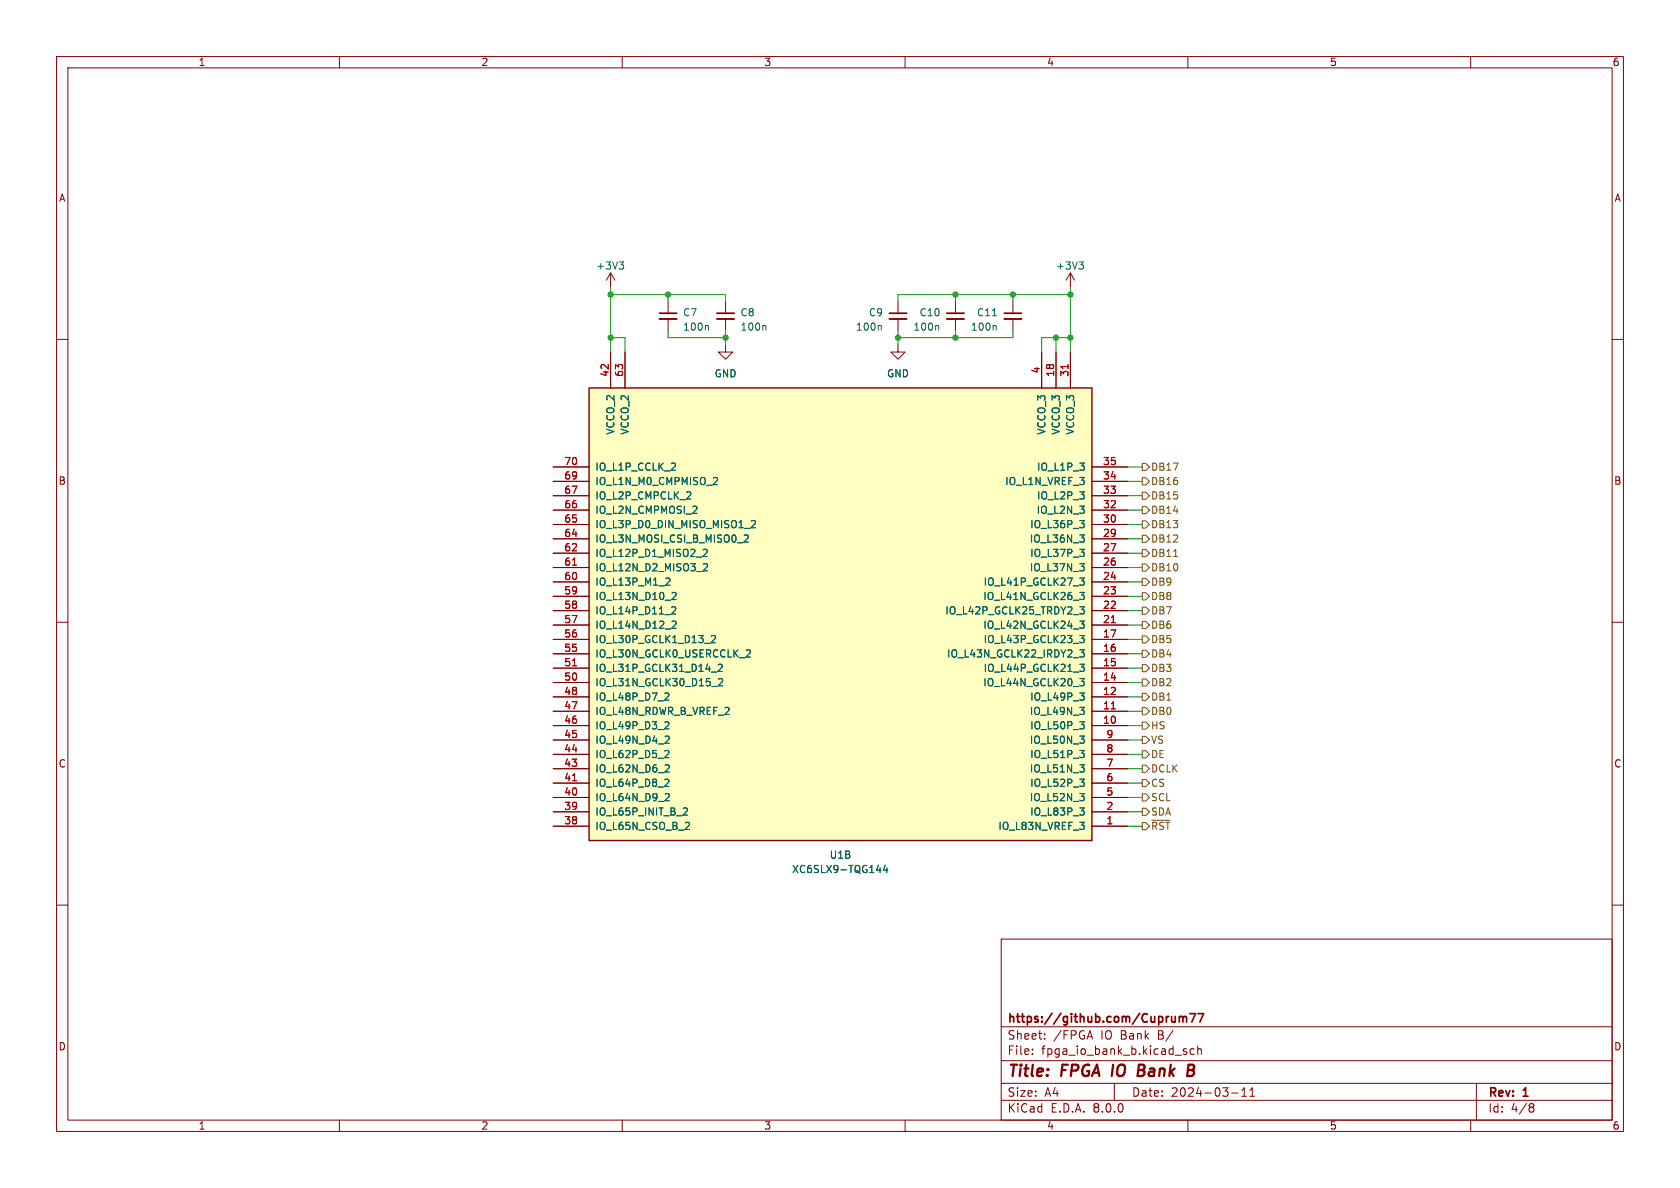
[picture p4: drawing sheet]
(kicad_sch
 (version 20231120)
 (generator "eeschema")
 (generator_version "8.0")
 (paper "A4")
 (title_block
  (title "FPGA IO Bank B")
  (date "2024-03-11")
  (rev "1")
  (company "https://github.com/Cuprum77"))
 (lib_symbols
  (symbol "Device:C_Small"
   (pin_numbers hide)
   (pin_names
    (offset 0.254) hide) (exclude_from_sim no) (in_bom yes) (on_board yes)
   (property "Reference" "C" (at 0.254 1.778 0) (effects (font (size 1.27 1.27)) (justify left)))
   (property "Value" "C_Small" (at 0.254 -2.032 0) (effects (font (size 1.27 1.27)) (justify left)))
   (property "Footprint" "" (at 0 0 0) (effects (font (size 1.27 1.27)) (hide yes)))
   (property "Datasheet" "~" (at 0 0 0) (effects (font (size 1.27 1.27)) (hide yes)))
   (property "Description" "Unpolarized capacitor, small symbol" (at 0 0 0) (effects (font (size 1.27 1.27)) (hide yes)))
   (symbol "C_Small_0_1"
    (polyline (pts (xy -1.524 -0.508) (xy 1.524 -0.508)) (stroke (width 0.3302) (type default)) (fill (type none)))
    (polyline (pts (xy -1.524 0.508) (xy 1.524 0.508)) (stroke (width 0.3048) (type default)) (fill (type none))))
   (symbol "C_Small_1_1"
    (pin passive line (at 0 2.54 270) (length 2.032) (name "~" (effects (font (size 1.27 1.27)))) (number "1" (effects (font (size 1.27 1.27)))))
    (pin passive line (at 0 -2.54 90) (length 2.032) (name "~" (effects (font (size 1.27 1.27)))) (number "2" (effects (font (size 1.27 1.27)))))))
  (symbol "FPGA_Xilinx_Spartan6:XC6SLX9-TQG144"
   (pin_names
    (offset 1.016)) (exclude_from_sim no) (in_bom yes) (on_board yes)
   (property "Reference" "U" (at 0 1.27 0) (effects (font (size 1.27 1.27))))
   (property "Value" "XC6SLX9-TQG144" (at 0 -1.27 0) (effects (font (size 1.27 1.27))))
   (property "Footprint" "" (at 0 0 0) (effects (font (size 1.27 1.27)) (hide yes)))
   (property "Datasheet" "" (at 0 0 0) (effects (font (size 1.27 1.27))))
   (property "Description" "Spartan 6 LX 9 XC6SLX9-TQG144" (at 0 0 0) (effects (font (size 1.27 1.27)) (hide yes)))
   (property "ki_locked" "" (at 0 0 0) (effects (font (size 1.27 1.27))))
   (symbol "XC6SLX9-TQG144_1_1"
    (rectangle (start -44.45 36.83) (end 44.45 -43.18) (stroke (width 0.254) (type default)) (fill (type background)))
    (pin bidirectional line (at 50.8 12.7 180) (length 6.35) (name "IO_L33P_1" (effects (font (size 1.27 1.27)))) (number "100" (effects (font (size 1.27 1.27)))))
    (pin bidirectional line (at 50.8 15.24 180) (length 6.35) (name "IO_L32N_1" (effects (font (size 1.27 1.27)))) (number "101" (effects (font (size 1.27 1.27)))))
    (pin bidirectional line (at 50.8 17.78 180) (length 6.35) (name "IO_L32P_1" (effects (font (size 1.27 1.27)))) (number "102" (effects (font (size 1.27 1.27)))))
    (pin power_in line (at 40.64 43.18 270) (length 6.35) (name "VCCO_1" (effects (font (size 1.27 1.27)))) (number "103" (effects (font (size 1.27 1.27)))))
    (pin bidirectional line (at 50.8 20.32 180) (length 6.35) (name "IO_L1N_VREF_1" (effects (font (size 1.27 1.27)))) (number "104" (effects (font (size 1.27 1.27)))))
    (pin bidirectional line (at 50.8 22.86 180) (length 6.35) (name "IO_L1P_1" (effects (font (size 1.27 1.27)))) (number "105" (effects (font (size 1.27 1.27)))))
    (pin bidirectional line (at -50.8 -40.64 0) (length 6.35) (name "IO_L66N_SCP0_0" (effects (font (size 1.27 1.27)))) (number "111" (effects (font (size 1.27 1.27)))))
    (pin bidirectional line (at -50.8 -38.1 0) (length 6.35) (name "IO_L66P_SCP1_0" (effects (font (size 1.27 1.27)))) (number "112" (effects (font (size 1.27 1.27)))))
    (pin bidirectional line (at -50.8 -35.56 0) (length 6.35) (name "IO_L65N_SCP2_0" (effects (font (size 1.27 1.27)))) (number "114" (effects (font (size 1.27 1.27)))))
    (pin bidirectional line (at -50.8 -33.02 0) (length 6.35) (name "IO_L65P_SCP3_0" (effects (font (size 1.27 1.27)))) (number "115" (effects (font (size 1.27 1.27)))))
    (pin bidirectional line (at -50.8 -30.48 0) (length 6.35) (name "IO_L64N_SCP4_0" (effects (font (size 1.27 1.27)))) (number "116" (effects (font (size 1.27 1.27)))))
    (pin bidirectional line (at -50.8 -27.94 0) (length 6.35) (name "IO_L64P_SCP5_0" (effects (font (size 1.27 1.27)))) (number "117" (effects (font (size 1.27 1.27)))))
    (pin bidirectional line (at -50.8 -25.4 0) (length 6.35) (name "IO_L63N_SCP6_0" (effects (font (size 1.27 1.27)))) (number "118" (effects (font (size 1.27 1.27)))))
    (pin bidirectional line (at -50.8 -22.86 0) (length 6.35) (name "IO_L63P_SCP7_0" (effects (font (size 1.27 1.27)))) (number "119" (effects (font (size 1.27 1.27)))))
    (pin bidirectional line (at -50.8 -20.32 0) (length 6.35) (name "IO_L62N_VREF_0" (effects (font (size 1.27 1.27)))) (number "120" (effects (font (size 1.27 1.27)))))
    (pin bidirectional line (at -50.8 -17.78 0) (length 6.35) (name "IO_L62P_0" (effects (font (size 1.27 1.27)))) (number "121" (effects (font (size 1.27 1.27)))))
    (pin power_in line (at -40.64 43.18 270) (length 6.35) (name "VCCO_0" (effects (font (size 1.27 1.27)))) (number "122" (effects (font (size 1.27 1.27)))))
    (pin bidirectional line (at -50.8 -15.24 0) (length 6.35) (name "IO_L37N_GCLK12_0" (effects (font (size 1.27 1.27)))) (number "123" (effects (font (size 1.27 1.27)))))
    (pin bidirectional line (at -50.8 -12.7 0) (length 6.35) (name "IO_L37P_GCLK13_0" (effects (font (size 1.27 1.27)))) (number "124" (effects (font (size 1.27 1.27)))))
    (pin power_in line (at -38.1 43.18 270) (length 6.35) (name "VCCO_0" (effects (font (size 1.27 1.27)))) (number "125" (effects (font (size 1.27 1.27)))))
    (pin bidirectional line (at -50.8 -10.16 0) (length 6.35) (name "IO_L36N_GCLK14_0" (effects (font (size 1.27 1.27)))) (number "126" (effects (font (size 1.27 1.27)))))
    (pin bidirectional line (at -50.8 -7.62 0) (length 6.35) (name "IO_L36P_GCLK15_0" (effects (font (size 1.27 1.27)))) (number "127" (effects (font (size 1.27 1.27)))))
    (pin bidirectional line (at -50.8 -5.08 0) (length 6.35) (name "IO_L35N_GCLK16_0" (effects (font (size 1.27 1.27)))) (number "131" (effects (font (size 1.27 1.27)))))
    (pin bidirectional line (at -50.8 -2.54 0) (length 6.35) (name "IO_L35P_GCLK17_0" (effects (font (size 1.27 1.27)))) (number "132" (effects (font (size 1.27 1.27)))))
    (pin bidirectional line (at -50.8 0 0) (length 6.35) (name "IO_L34N_GCLK18_0" (effects (font (size 1.27 1.27)))) (number "133" (effects (font (size 1.27 1.27)))))
    (pin bidirectional line (at -50.8 2.54 0) (length 6.35) (name "IO_L34P_GCLK19_0" (effects (font (size 1.27 1.27)))) (number "134" (effects (font (size 1.27 1.27)))))
    (pin power_in line (at -35.56 43.18 270) (length 6.35) (name "VCCO_0" (effects (font (size 1.27 1.27)))) (number "135" (effects (font (size 1.27 1.27)))))
    (pin bidirectional line (at -50.8 5.08 0) (length 6.35) (name "IO_L4N_0" (effects (font (size 1.27 1.27)))) (number "137" (effects (font (size 1.27 1.27)))))
    (pin bidirectional line (at -50.8 7.62 0) (length 6.35) (name "IO_L4P_0" (effects (font (size 1.27 1.27)))) (number "138" (effects (font (size 1.27 1.27)))))
    (pin bidirectional line (at -50.8 10.16 0) (length 6.35) (name "IO_L3N_0" (effects (font (size 1.27 1.27)))) (number "139" (effects (font (size 1.27 1.27)))))
    (pin bidirectional line (at -50.8 12.7 0) (length 6.35) (name "IO_L3P_0" (effects (font (size 1.27 1.27)))) (number "140" (effects (font (size 1.27 1.27)))))
    (pin bidirectional line (at -50.8 15.24 0) (length 6.35) (name "IO_L2N_0" (effects (font (size 1.27 1.27)))) (number "141" (effects (font (size 1.27 1.27)))))
    (pin bidirectional line (at -50.8 17.78 0) (length 6.35) (name "IO_L2P_0" (effects (font (size 1.27 1.27)))) (number "142" (effects (font (size 1.27 1.27)))))
    (pin bidirectional line (at -50.8 20.32 0) (length 6.35) (name "IO_L1N_VREF_0" (effects (font (size 1.27 1.27)))) (number "143" (effects (font (size 1.27 1.27)))))
    (pin bidirectional line (at -50.8 22.86 0) (length 6.35) (name "IO_L1P_HSWAPEN_0" (effects (font (size 1.27 1.27)))) (number "144" (effects (font (size 1.27 1.27)))))
    (pin bidirectional line (at 50.8 -35.56 180) (length 6.35) (name "IO_L74N_DOUT_BUSY_1" (effects (font (size 1.27 1.27)))) (number "74" (effects (font (size 1.27 1.27)))))
    (pin bidirectional line (at 50.8 -33.02 180) (length 6.35) (name "IO_L74P_AWAKE_1" (effects (font (size 1.27 1.27)))) (number "75" (effects (font (size 1.27 1.27)))))
    (pin power_in line (at 35.56 43.18 270) (length 6.35) (name "VCCO_1" (effects (font (size 1.27 1.27)))) (number "76" (effects (font (size 1.27 1.27)))))
    (pin bidirectional line (at 50.8 -30.48 180) (length 6.35) (name "IO_L47N_1" (effects (font (size 1.27 1.27)))) (number "78" (effects (font (size 1.27 1.27)))))
    (pin bidirectional line (at 50.8 -27.94 180) (length 6.35) (name "IO_L47P_1" (effects (font (size 1.27 1.27)))) (number "79" (effects (font (size 1.27 1.27)))))
    (pin bidirectional line (at 50.8 -25.4 180) (length 6.35) (name "IO_L46N_1" (effects (font (size 1.27 1.27)))) (number "80" (effects (font (size 1.27 1.27)))))
    (pin bidirectional line (at 50.8 -22.86 180) (length 6.35) (name "IO_L46P_1" (effects (font (size 1.27 1.27)))) (number "81" (effects (font (size 1.27 1.27)))))
    (pin bidirectional line (at 50.8 -20.32 180) (length 6.35) (name "IO_L45N_1" (effects (font (size 1.27 1.27)))) (number "82" (effects (font (size 1.27 1.27)))))
    (pin bidirectional line (at 50.8 -17.78 180) (length 6.35) (name "IO_L45P_1" (effects (font (size 1.27 1.27)))) (number "83" (effects (font (size 1.27 1.27)))))
    (pin bidirectional line (at 50.8 -15.24 180) (length 6.35) (name "IO_L43N_GCLK4_1" (effects (font (size 1.27 1.27)))) (number "84" (effects (font (size 1.27 1.27)))))
    (pin bidirectional line (at 50.8 -12.7 180) (length 6.35) (name "IO_L43P_GCLK5_1" (effects (font (size 1.27 1.27)))) (number "85" (effects (font (size 1.27 1.27)))))
    (pin power_in line (at 38.1 43.18 270) (length 6.35) (name "VCCO_1" (effects (font (size 1.27 1.27)))) (number "86" (effects (font (size 1.27 1.27)))))
    (pin bidirectional line (at 50.8 -10.16 180) (length 6.35) (name "IO_L42N_GCLK6_TRDY1_1" (effects (font (size 1.27 1.27)))) (number "87" (effects (font (size 1.27 1.27)))))
    (pin bidirectional line (at 50.8 -7.62 180) (length 6.35) (name "IO_L42P_GCLK7_1" (effects (font (size 1.27 1.27)))) (number "88" (effects (font (size 1.27 1.27)))))
    (pin bidirectional line (at 50.8 -5.08 180) (length 6.35) (name "IO_L41N_GCLK8_1" (effects (font (size 1.27 1.27)))) (number "92" (effects (font (size 1.27 1.27)))))
    (pin bidirectional line (at 50.8 -2.54 180) (length 6.35) (name "IO_L41P_GCLK9_IRDY1_1" (effects (font (size 1.27 1.27)))) (number "93" (effects (font (size 1.27 1.27)))))
    (pin bidirectional line (at 50.8 0 180) (length 6.35) (name "IO_L40N_GCLK10_1" (effects (font (size 1.27 1.27)))) (number "94" (effects (font (size 1.27 1.27)))))
    (pin bidirectional line (at 50.8 2.54 180) (length 6.35) (name "IO_L40P_GCLK11_1" (effects (font (size 1.27 1.27)))) (number "95" (effects (font (size 1.27 1.27)))))
    (pin bidirectional line (at 50.8 5.08 180) (length 6.35) (name "IO_L34N_1" (effects (font (size 1.27 1.27)))) (number "97" (effects (font (size 1.27 1.27)))))
    (pin bidirectional line (at 50.8 7.62 180) (length 6.35) (name "IO_L34P_1" (effects (font (size 1.27 1.27)))) (number "98" (effects (font (size 1.27 1.27)))))
    (pin bidirectional line (at 50.8 10.16 180) (length 6.35) (name "IO_L33N_1" (effects (font (size 1.27 1.27)))) (number "99" (effects (font (size 1.27 1.27))))))
   (symbol "XC6SLX9-TQG144_2_1"
    (rectangle (start -44.45 36.83) (end 44.45 -43.18) (stroke (width 0.254) (type default)) (fill (type background)))
    (pin bidirectional line (at 50.8 -40.64 180) (length 6.35) (name "IO_L83N_VREF_3" (effects (font (size 1.27 1.27)))) (number "1" (effects (font (size 1.27 1.27)))))
    (pin bidirectional line (at 50.8 -22.86 180) (length 6.35) (name "IO_L50P_3" (effects (font (size 1.27 1.27)))) (number "10" (effects (font (size 1.27 1.27)))))
    (pin bidirectional line (at 50.8 -20.32 180) (length 6.35) (name "IO_L49N_3" (effects (font (size 1.27 1.27)))) (number "11" (effects (font (size 1.27 1.27)))))
    (pin bidirectional line (at 50.8 -17.78 180) (length 6.35) (name "IO_L49P_3" (effects (font (size 1.27 1.27)))) (number "12" (effects (font (size 1.27 1.27)))))
    (pin bidirectional line (at 50.8 -15.24 180) (length 6.35) (name "IO_L44N_GCLK20_3" (effects (font (size 1.27 1.27)))) (number "14" (effects (font (size 1.27 1.27)))))
    (pin bidirectional line (at 50.8 -12.7 180) (length 6.35) (name "IO_L44P_GCLK21_3" (effects (font (size 1.27 1.27)))) (number "15" (effects (font (size 1.27 1.27)))))
    (pin bidirectional line (at 50.8 -10.16 180) (length 6.35) (name "IO_L43N_GCLK22_IRDY2_3" (effects (font (size 1.27 1.27)))) (number "16" (effects (font (size 1.27 1.27)))))
    (pin bidirectional line (at 50.8 -7.62 180) (length 6.35) (name "IO_L43P_GCLK23_3" (effects (font (size 1.27 1.27)))) (number "17" (effects (font (size 1.27 1.27)))))
    (pin power_in line (at 38.1 43.18 270) (length 6.35) (name "VCCO_3" (effects (font (size 1.27 1.27)))) (number "18" (effects (font (size 1.27 1.27)))))
    (pin bidirectional line (at 50.8 -38.1 180) (length 6.35) (name "IO_L83P_3" (effects (font (size 1.27 1.27)))) (number "2" (effects (font (size 1.27 1.27)))))
    (pin bidirectional line (at 50.8 -5.08 180) (length 6.35) (name "IO_L42N_GCLK24_3" (effects (font (size 1.27 1.27)))) (number "21" (effects (font (size 1.27 1.27)))))
    (pin bidirectional line (at 50.8 -2.54 180) (length 6.35) (name "IO_L42P_GCLK25_TRDY2_3" (effects (font (size 1.27 1.27)))) (number "22" (effects (font (size 1.27 1.27)))))
    (pin bidirectional line (at 50.8 0 180) (length 6.35) (name "IO_L41N_GCLK26_3" (effects (font (size 1.27 1.27)))) (number "23" (effects (font (size 1.27 1.27)))))
    (pin bidirectional line (at 50.8 2.54 180) (length 6.35) (name "IO_L41P_GCLK27_3" (effects (font (size 1.27 1.27)))) (number "24" (effects (font (size 1.27 1.27)))))
    (pin bidirectional line (at 50.8 5.08 180) (length 6.35) (name "IO_L37N_3" (effects (font (size 1.27 1.27)))) (number "26" (effects (font (size 1.27 1.27)))))
    (pin bidirectional line (at 50.8 7.62 180) (length 6.35) (name "IO_L37P_3" (effects (font (size 1.27 1.27)))) (number "27" (effects (font (size 1.27 1.27)))))
    (pin bidirectional line (at 50.8 10.16 180) (length 6.35) (name "IO_L36N_3" (effects (font (size 1.27 1.27)))) (number "29" (effects (font (size 1.27 1.27)))))
    (pin bidirectional line (at 50.8 12.7 180) (length 6.35) (name "IO_L36P_3" (effects (font (size 1.27 1.27)))) (number "30" (effects (font (size 1.27 1.27)))))
    (pin power_in line (at 40.64 43.18 270) (length 6.35) (name "VCCO_3" (effects (font (size 1.27 1.27)))) (number "31" (effects (font (size 1.27 1.27)))))
    (pin bidirectional line (at 50.8 15.24 180) (length 6.35) (name "IO_L2N_3" (effects (font (size 1.27 1.27)))) (number "32" (effects (font (size 1.27 1.27)))))
    (pin bidirectional line (at 50.8 17.78 180) (length 6.35) (name "IO_L2P_3" (effects (font (size 1.27 1.27)))) (number "33" (effects (font (size 1.27 1.27)))))
    (pin bidirectional line (at 50.8 20.32 180) (length 6.35) (name "IO_L1N_VREF_3" (effects (font (size 1.27 1.27)))) (number "34" (effects (font (size 1.27 1.27)))))
    (pin bidirectional line (at 50.8 22.86 180) (length 6.35) (name "IO_L1P_3" (effects (font (size 1.27 1.27)))) (number "35" (effects (font (size 1.27 1.27)))))
    (pin bidirectional line (at -50.8 -40.64 0) (length 6.35) (name "IO_L65N_CSO_B_2" (effects (font (size 1.27 1.27)))) (number "38" (effects (font (size 1.27 1.27)))))
    (pin bidirectional line (at -50.8 -38.1 0) (length 6.35) (name "IO_L65P_INIT_B_2" (effects (font (size 1.27 1.27)))) (number "39" (effects (font (size 1.27 1.27)))))
    (pin power_in line (at 35.56 43.18 270) (length 6.35) (name "VCCO_3" (effects (font (size 1.27 1.27)))) (number "4" (effects (font (size 1.27 1.27)))))
    (pin bidirectional line (at -50.8 -35.56 0) (length 6.35) (name "IO_L64N_D9_2" (effects (font (size 1.27 1.27)))) (number "40" (effects (font (size 1.27 1.27)))))
    (pin bidirectional line (at -50.8 -33.02 0) (length 6.35) (name "IO_L64P_D8_2" (effects (font (size 1.27 1.27)))) (number "41" (effects (font (size 1.27 1.27)))))
    (pin power_in line (at -40.64 43.18 270) (length 6.35) (name "VCCO_2" (effects (font (size 1.27 1.27)))) (number "42" (effects (font (size 1.27 1.27)))))
    (pin bidirectional line (at -50.8 -30.48 0) (length 6.35) (name "IO_L62N_D6_2" (effects (font (size 1.27 1.27)))) (number "43" (effects (font (size 1.27 1.27)))))
    (pin bidirectional line (at -50.8 -27.94 0) (length 6.35) (name "IO_L62P_D5_2" (effects (font (size 1.27 1.27)))) (number "44" (effects (font (size 1.27 1.27)))))
    (pin bidirectional line (at -50.8 -25.4 0) (length 6.35) (name "IO_L49N_D4_2" (effects (font (size 1.27 1.27)))) (number "45" (effects (font (size 1.27 1.27)))))
    (pin bidirectional line (at -50.8 -22.86 0) (length 6.35) (name "IO_L49P_D3_2" (effects (font (size 1.27 1.27)))) (number "46" (effects (font (size 1.27 1.27)))))
    (pin bidirectional line (at -50.8 -20.32 0) (length 6.35) (name "IO_L48N_RDWR_B_VREF_2" (effects (font (size 1.27 1.27)))) (number "47" (effects (font (size 1.27 1.27)))))
    (pin bidirectional line (at -50.8 -17.78 0) (length 6.35) (name "IO_L48P_D7_2" (effects (font (size 1.27 1.27)))) (number "48" (effects (font (size 1.27 1.27)))))
    (pin bidirectional line (at 50.8 -35.56 180) (length 6.35) (name "IO_L52N_3" (effects (font (size 1.27 1.27)))) (number "5" (effects (font (size 1.27 1.27)))))
    (pin bidirectional line (at -50.8 -15.24 0) (length 6.35) (name "IO_L31N_GCLK30_D15_2" (effects (font (size 1.27 1.27)))) (number "50" (effects (font (size 1.27 1.27)))))
    (pin bidirectional line (at -50.8 -12.7 0) (length 6.35) (name "IO_L31P_GCLK31_D14_2" (effects (font (size 1.27 1.27)))) (number "51" (effects (font (size 1.27 1.27)))))
    (pin bidirectional line (at -50.8 -10.16 0) (length 6.35) (name "IO_L30N_GCLK0_USERCCLK_2" (effects (font (size 1.27 1.27)))) (number "55" (effects (font (size 1.27 1.27)))))
    (pin bidirectional line (at -50.8 -7.62 0) (length 6.35) (name "IO_L30P_GCLK1_D13_2" (effects (font (size 1.27 1.27)))) (number "56" (effects (font (size 1.27 1.27)))))
    (pin bidirectional line (at -50.8 -5.08 0) (length 6.35) (name "IO_L14N_D12_2" (effects (font (size 1.27 1.27)))) (number "57" (effects (font (size 1.27 1.27)))))
    (pin bidirectional line (at -50.8 -2.54 0) (length 6.35) (name "IO_L14P_D11_2" (effects (font (size 1.27 1.27)))) (number "58" (effects (font (size 1.27 1.27)))))
    (pin bidirectional line (at -50.8 0 0) (length 6.35) (name "IO_L13N_D10_2" (effects (font (size 1.27 1.27)))) (number "59" (effects (font (size 1.27 1.27)))))
    (pin bidirectional line (at 50.8 -33.02 180) (length 6.35) (name "IO_L52P_3" (effects (font (size 1.27 1.27)))) (number "6" (effects (font (size 1.27 1.27)))))
    (pin bidirectional line (at -50.8 2.54 0) (length 6.35) (name "IO_L13P_M1_2" (effects (font (size 1.27 1.27)))) (number "60" (effects (font (size 1.27 1.27)))))
    (pin bidirectional line (at -50.8 5.08 0) (length 6.35) (name "IO_L12N_D2_MISO3_2" (effects (font (size 1.27 1.27)))) (number "61" (effects (font (size 1.27 1.27)))))
    (pin bidirectional line (at -50.8 7.62 0) (length 6.35) (name "IO_L12P_D1_MISO2_2" (effects (font (size 1.27 1.27)))) (number "62" (effects (font (size 1.27 1.27)))))
    (pin power_in line (at -38.1 43.18 270) (length 6.35) (name "VCCO_2" (effects (font (size 1.27 1.27)))) (number "63" (effects (font (size 1.27 1.27)))))
    (pin bidirectional line (at -50.8 10.16 0) (length 6.35) (name "IO_L3N_MOSI_CSI_B_MISO0_2" (effects (font (size 1.27 1.27)))) (number "64" (effects (font (size 1.27 1.27)))))
    (pin bidirectional line (at -50.8 12.7 0) (length 6.35) (name "IO_L3P_D0_DIN_MISO_MISO1_2" (effects (font (size 1.27 1.27)))) (number "65" (effects (font (size 1.27 1.27)))))
    (pin bidirectional line (at -50.8 15.24 0) (length 6.35) (name "IO_L2N_CMPMOSI_2" (effects (font (size 1.27 1.27)))) (number "66" (effects (font (size 1.27 1.27)))))
    (pin bidirectional line (at -50.8 17.78 0) (length 6.35) (name "IO_L2P_CMPCLK_2" (effects (font (size 1.27 1.27)))) (number "67" (effects (font (size 1.27 1.27)))))
    (pin bidirectional line (at -50.8 20.32 0) (length 6.35) (name "IO_L1N_M0_CMPMISO_2" (effects (font (size 1.27 1.27)))) (number "69" (effects (font (size 1.27 1.27)))))
    (pin bidirectional line (at 50.8 -30.48 180) (length 6.35) (name "IO_L51N_3" (effects (font (size 1.27 1.27)))) (number "7" (effects (font (size 1.27 1.27)))))
    (pin bidirectional line (at -50.8 22.86 0) (length 6.35) (name "IO_L1P_CCLK_2" (effects (font (size 1.27 1.27)))) (number "70" (effects (font (size 1.27 1.27)))))
    (pin bidirectional line (at 50.8 -27.94 180) (length 6.35) (name "IO_L51P_3" (effects (font (size 1.27 1.27)))) (number "8" (effects (font (size 1.27 1.27)))))
    (pin bidirectional line (at 50.8 -25.4 180) (length 6.35) (name "IO_L50N_3" (effects (font (size 1.27 1.27)))) (number "9" (effects (font (size 1.27 1.27))))))
   (symbol "XC6SLX9-TQG144_3_1"
    (rectangle (start -31.75 15.24) (end 31.75 -15.24) (stroke (width 0.254) (type default)) (fill (type background)))
    (pin bidirectional line (at 38.1 10.16 180) (length 6.35) (name "TDO" (effects (font (size 1.27 1.27)))) (number "106" (effects (font (size 1.27 1.27)))))
    (pin bidirectional line (at 38.1 7.62 180) (length 6.35) (name "TMS" (effects (font (size 1.27 1.27)))) (number "107" (effects (font (size 1.27 1.27)))))
    (pin bidirectional line (at 38.1 5.08 180) (length 6.35) (name "TCK" (effects (font (size 1.27 1.27)))) (number "109" (effects (font (size 1.27 1.27)))))
    (pin bidirectional line (at 38.1 12.7 180) (length 6.35) (name "TDI" (effects (font (size 1.27 1.27)))) (number "110" (effects (font (size 1.27 1.27)))))
    (pin bidirectional line (at 38.1 -2.54 180) (length 6.35) (name "PROGRAM_B_2" (effects (font (size 1.27 1.27)))) (number "37" (effects (font (size 1.27 1.27)))))
    (pin bidirectional line (at 38.1 0 180) (length 6.35) (name "DONE_2" (effects (font (size 1.27 1.27)))) (number "71" (effects (font (size 1.27 1.27)))))
    (pin bidirectional line (at 38.1 -12.7 180) (length 6.35) (name "CMPCS_B_2" (effects (font (size 1.27 1.27)))) (number "72" (effects (font (size 1.27 1.27)))))
    (pin bidirectional line (at 38.1 -7.62 180) (length 6.35) (name "SUSPEND" (effects (font (size 1.27 1.27)))) (number "73" (effects (font (size 1.27 1.27))))))
   (symbol "XC6SLX9-TQG144_4_1"
    (rectangle (start -19.05 17.78) (end 19.05 -17.78) (stroke (width 0.254) (type default)) (fill (type background)))
    (pin power_in line (at 25.4 -7.62 180) (length 6.35) (name "GND" (effects (font (size 1.27 1.27)))) (number "108" (effects (font (size 1.27 1.27)))))
    (pin power_in line (at 25.4 -10.16 180) (length 6.35) (name "GND" (effects (font (size 1.27 1.27)))) (number "113" (effects (font (size 1.27 1.27)))))
    (pin power_in line (at 25.4 5.08 180) (length 6.35) (name "VCCINT" (effects (font (size 1.27 1.27)))) (number "128" (effects (font (size 1.27 1.27)))))
    (pin power_in line (at -25.4 5.08 0) (length 6.35) (name "VCCAUX" (effects (font (size 1.27 1.27)))) (number "129" (effects (font (size 1.27 1.27)))))
    (pin power_in line (at -25.4 -2.54 0) (length 6.35) (name "GND" (effects (font (size 1.27 1.27)))) (number "13" (effects (font (size 1.27 1.27)))))
    (pin power_in line (at 25.4 -12.7 180) (length 6.35) (name "GND" (effects (font (size 1.27 1.27)))) (number "130" (effects (font (size 1.27 1.27)))))
    (pin power_in line (at 25.4 -15.24 180) (length 6.35) (name "GND" (effects (font (size 1.27 1.27)))) (number "136" (effects (font (size 1.27 1.27)))))
    (pin power_in line (at 25.4 15.24 180) (length 6.35) (name "VCCINT" (effects (font (size 1.27 1.27)))) (number "19" (effects (font (size 1.27 1.27)))))
    (pin power_in line (at -25.4 15.24 0) (length 6.35) (name "VCCAUX" (effects (font (size 1.27 1.27)))) (number "20" (effects (font (size 1.27 1.27)))))
    (pin power_in line (at -25.4 -5.08 0) (length 6.35) (name "GND" (effects (font (size 1.27 1.27)))) (number "25" (effects (font (size 1.27 1.27)))))
    (pin power_in line (at 25.4 12.7 180) (length 6.35) (name "VCCINT" (effects (font (size 1.27 1.27)))) (number "28" (effects (font (size 1.27 1.27)))))
    (pin power_in line (at -25.4 0 0) (length 6.35) (name "GND" (effects (font (size 1.27 1.27)))) (number "3" (effects (font (size 1.27 1.27)))))
    (pin power_in line (at -25.4 12.7 0) (length 6.35) (name "VCCAUX" (effects (font (size 1.27 1.27)))) (number "36" (effects (font (size 1.27 1.27)))))
    (pin power_in line (at -25.4 -7.62 0) (length 6.35) (name "GND" (effects (font (size 1.27 1.27)))) (number "49" (effects (font (size 1.27 1.27)))))
    (pin power_in line (at 25.4 10.16 180) (length 6.35) (name "VCCINT" (effects (font (size 1.27 1.27)))) (number "52" (effects (font (size 1.27 1.27)))))
    (pin power_in line (at -25.4 10.16 0) (length 6.35) (name "VCCAUX" (effects (font (size 1.27 1.27)))) (number "53" (effects (font (size 1.27 1.27)))))
    (pin power_in line (at -25.4 -10.16 0) (length 6.35) (name "GND" (effects (font (size 1.27 1.27)))) (number "54" (effects (font (size 1.27 1.27)))))
    (pin power_in line (at -25.4 -12.7 0) (length 6.35) (name "GND" (effects (font (size 1.27 1.27)))) (number "68" (effects (font (size 1.27 1.27)))))
    (pin power_in line (at -25.4 -15.24 0) (length 6.35) (name "GND" (effects (font (size 1.27 1.27)))) (number "77" (effects (font (size 1.27 1.27)))))
    (pin power_in line (at 25.4 7.62 180) (length 6.35) (name "VCCINT" (effects (font (size 1.27 1.27)))) (number "89" (effects (font (size 1.27 1.27)))))
    (pin power_in line (at -25.4 7.62 0) (length 6.35) (name "VCCAUX" (effects (font (size 1.27 1.27)))) (number "90" (effects (font (size 1.27 1.27)))))
    (pin power_in line (at 25.4 -2.54 180) (length 6.35) (name "GND" (effects (font (size 1.27 1.27)))) (number "91" (effects (font (size 1.27 1.27)))))
    (pin power_in line (at 25.4 -5.08 180) (length 6.35) (name "GND" (effects (font (size 1.27 1.27)))) (number "96" (effects (font (size 1.27 1.27)))))))
  (symbol "PCM_4ms_Power-symbol:GND"
   (power)
   (pin_names
    (offset 0)) (exclude_from_sim no) (in_bom yes) (on_board yes)
   (property "Reference" "#PWR" (at 0 -6.35 0) (effects (font (size 1.27 1.27)) (hide yes)))
   (property "Value" "GND" (at 0 -3.81 0) (effects (font (size 1.27 1.27))))
   (property "Footprint" "" (at 0 0 0) (effects (font (size 1.27 1.27)) (hide yes)))
   (property "Datasheet" "" (at 0 0 0) (effects (font (size 1.27 1.27)) (hide yes)))
   (property "Description" "" (at 0 0 0) (effects (font (size 1.27 1.27)) (hide yes)))
   (symbol "GND_0_1"
    (polyline (pts (xy 0 0) (xy 0 -1.27) (xy 1.27 -1.27) (xy 0 -2.54) (xy -1.27 -1.27) (xy 0 -1.27)) (stroke (width 0) (type default)) (fill (type none))))
   (symbol "GND_1_1"
    (pin power_in line (at 0 0 270) (length 0) hide (name "GND" (effects (font (size 1.27 1.27)))) (number "1" (effects (font (size 1.27 1.27)))))))
  (symbol "power:+3V3"
   (power)
   (pin_names
    (offset 0)) (exclude_from_sim no) (in_bom yes) (on_board yes)
   (property "Reference" "#PWR" (at 0 -3.81 0) (effects (font (size 1.27 1.27)) (hide yes)))
   (property "Value" "+3V3" (at 0 3.556 0) (effects (font (size 1.27 1.27))))
   (property "Footprint" "" (at 0 0 0) (effects (font (size 1.27 1.27)) (hide yes)))
   (property "Datasheet" "" (at 0 0 0) (effects (font (size 1.27 1.27)) (hide yes)))
   (property "Description" "Power symbol creates a global label with name \"+3V3\"" (at 0 0 0) (effects (font (size 1.27 1.27)) (hide yes)))
   (symbol "+3V3_0_1"
    (polyline (pts (xy -0.762 1.27) (xy 0 2.54)) (stroke (width 0) (type default)) (fill (type none)))
    (polyline (pts (xy 0 0) (xy 0 2.54)) (stroke (width 0) (type default)) (fill (type none)))
    (polyline (pts (xy 0 2.54) (xy 0.762 1.27)) (stroke (width 0) (type default)) (fill (type none))))
   (symbol "+3V3_1_1"
    (pin power_in line (at 0 0 90) (length 0) hide (name "+3V3" (effects (font (size 1.27 1.27)))) (number "1" (effects (font (size 1.27 1.27))))))))
 (junction
  (at 168.91 59.69)
  (diameter 0)
  (color 0 0 0 0))
 (junction
  (at 189.23 59.69)
  (diameter 0)
  (color 0 0 0 0))
 (junction
  (at 107.95 59.69)
  (diameter 0)
  (color 0 0 0 0))
 (junction
  (at 158.75 59.69)
  (diameter 0)
  (color 0 0 0 0))
 (junction
  (at 128.27 59.69)
  (diameter 0)
  (color 0 0 0 0))
 (junction
  (at 107.95 52.07)
  (diameter 0)
  (color 0 0 0 0))
 (junction
  (at 179.07 52.07)
  (diameter 0)
  (color 0 0 0 0))
 (junction
  (at 168.91 52.07)
  (diameter 0)
  (color 0 0 0 0))
 (junction
  (at 186.69 59.69)
  (diameter 0)
  (color 0 0 0 0))
 (junction
  (at 189.23 52.07)
  (diameter 0)
  (color 0 0 0 0))
 (junction
  (at 118.11 52.07)
  (diameter 0)
  (color 0 0 0 0))
 (wire
  (pts (xy 201.93 100.33) (xy 199.39 100.33))
  (stroke (width 0) (type default)))
 (wire
  (pts (xy 201.93 140.97) (xy 199.39 140.97))
  (stroke (width 0) (type default)))
 (wire
  (pts (xy 201.93 130.81) (xy 199.39 130.81))
  (stroke (width 0) (type default)))
 (wire
  (pts (xy 201.93 107.95) (xy 199.39 107.95))
  (stroke (width 0) (type default)))
 (wire
  (pts (xy 201.93 143.51) (xy 199.39 143.51))
  (stroke (width 0) (type default)))
 (wire
  (pts (xy 128.27 59.69) (xy 128.27 60.96))
  (stroke (width 0) (type default)))
 (wire
  (pts (xy 107.95 50.8) (xy 107.95 52.07))
  (stroke (width 0) (type default)))
 (wire
  (pts (xy 158.75 59.69) (xy 158.75 58.42))
  (stroke (width 0) (type default)))
 (wire
  (pts (xy 201.93 120.65) (xy 199.39 120.65))
  (stroke (width 0) (type default)))
 (wire
  (pts (xy 184.15 62.23) (xy 184.15 59.69))
  (stroke (width 0) (type default)))
 (wire
  (pts (xy 179.07 58.42) (xy 179.07 59.69))
  (stroke (width 0) (type default)))
 (wire
  (pts (xy 201.93 92.71) (xy 199.39 92.71))
  (stroke (width 0) (type default)))
 (wire
  (pts (xy 158.75 53.34) (xy 158.75 52.07))
  (stroke (width 0) (type default)))
 (wire
  (pts (xy 110.49 62.23) (xy 110.49 59.69))
  (stroke (width 0) (type default)))
 (wire
  (pts (xy 158.75 59.69) (xy 158.75 60.96))
  (stroke (width 0) (type default)))
 (wire
  (pts (xy 128.27 52.07) (xy 118.11 52.07))
  (stroke (width 0) (type default)))
 (wire
  (pts (xy 201.93 90.17) (xy 199.39 90.17))
  (stroke (width 0) (type default)))
 (wire
  (pts (xy 128.27 53.34) (xy 128.27 52.07))
  (stroke (width 0) (type default)))
 (wire
  (pts (xy 158.75 52.07) (xy 168.91 52.07))
  (stroke (width 0) (type default)))
 (wire
  (pts (xy 189.23 52.07) (xy 189.23 59.69))
  (stroke (width 0) (type default)))
 (wire
  (pts (xy 179.07 59.69) (xy 168.91 59.69))
  (stroke (width 0) (type default)))
 (wire
  (pts (xy 201.93 135.89) (xy 199.39 135.89))
  (stroke (width 0) (type default)))
 (wire
  (pts (xy 201.93 105.41) (xy 199.39 105.41))
  (stroke (width 0) (type default)))
 (wire
  (pts (xy 201.93 113.03) (xy 199.39 113.03))
  (stroke (width 0) (type default)))
 (wire
  (pts (xy 186.69 59.69) (xy 189.23 59.69))
  (stroke (width 0) (type default)))
 (wire
  (pts (xy 201.93 125.73) (xy 199.39 125.73))
  (stroke (width 0) (type default)))
 (wire
  (pts (xy 201.93 95.25) (xy 199.39 95.25))
  (stroke (width 0) (type default)))
 (wire
  (pts (xy 107.95 59.69) (xy 107.95 62.23))
  (stroke (width 0) (type default)))
 (wire
  (pts (xy 118.11 53.34) (xy 118.11 52.07))
  (stroke (width 0) (type default)))
 (wire
  (pts (xy 189.23 50.8) (xy 189.23 52.07))
  (stroke (width 0) (type default)))
 (wire
  (pts (xy 201.93 133.35) (xy 199.39 133.35))
  (stroke (width 0) (type default)))
 (wire
  (pts (xy 201.93 82.55) (xy 199.39 82.55))
  (stroke (width 0) (type default)))
 (wire
  (pts (xy 118.11 59.69) (xy 128.27 59.69))
  (stroke (width 0) (type default)))
 (wire
  (pts (xy 201.93 85.09) (xy 199.39 85.09))
  (stroke (width 0) (type default)))
 (wire
  (pts (xy 107.95 52.07) (xy 118.11 52.07))
  (stroke (width 0) (type default)))
 (wire
  (pts (xy 201.93 138.43) (xy 199.39 138.43))
  (stroke (width 0) (type default)))
 (wire
  (pts (xy 128.27 58.42) (xy 128.27 59.69))
  (stroke (width 0) (type default)))
 (wire
  (pts (xy 201.93 123.19) (xy 199.39 123.19))
  (stroke (width 0) (type default)))
 (wire
  (pts (xy 186.69 62.23) (xy 186.69 59.69))
  (stroke (width 0) (type default)))
 (wire
  (pts (xy 201.93 102.87) (xy 199.39 102.87))
  (stroke (width 0) (type default)))
 (wire
  (pts (xy 189.23 59.69) (xy 189.23 62.23))
  (stroke (width 0) (type default)))
 (wire
  (pts (xy 201.93 87.63) (xy 199.39 87.63))
  (stroke (width 0) (type default)))
 (wire
  (pts (xy 168.91 52.07) (xy 179.07 52.07))
  (stroke (width 0) (type default)))
 (wire
  (pts (xy 168.91 59.69) (xy 158.75 59.69))
  (stroke (width 0) (type default)))
 (wire
  (pts (xy 168.91 53.34) (xy 168.91 52.07))
  (stroke (width 0) (type default)))
 (wire
  (pts (xy 168.91 58.42) (xy 168.91 59.69))
  (stroke (width 0) (type default)))
 (wire
  (pts (xy 201.93 115.57) (xy 199.39 115.57))
  (stroke (width 0) (type default)))
 (wire
  (pts (xy 201.93 146.05) (xy 199.39 146.05))
  (stroke (width 0) (type default)))
 (wire
  (pts (xy 184.15 59.69) (xy 186.69 59.69))
  (stroke (width 0) (type default)))
 (wire
  (pts (xy 107.95 52.07) (xy 107.95 59.69))
  (stroke (width 0) (type default)))
 (wire
  (pts (xy 201.93 110.49) (xy 199.39 110.49))
  (stroke (width 0) (type default)))
 (wire
  (pts (xy 189.23 52.07) (xy 179.07 52.07))
  (stroke (width 0) (type default)))
 (wire
  (pts (xy 201.93 97.79) (xy 199.39 97.79))
  (stroke (width 0) (type default)))
 (wire
  (pts (xy 201.93 128.27) (xy 199.39 128.27))
  (stroke (width 0) (type default)))
 (wire
  (pts (xy 201.93 118.11) (xy 199.39 118.11))
  (stroke (width 0) (type default)))
 (wire
  (pts (xy 179.07 53.34) (xy 179.07 52.07))
  (stroke (width 0) (type default)))
 (wire
  (pts (xy 110.49 59.69) (xy 107.95 59.69))
  (stroke (width 0) (type default)))
 (wire
  (pts (xy 118.11 58.42) (xy 118.11 59.69))
  (stroke (width 0) (type default)))
 (hierarchical_label "DB0"
  (shape output)
  (at 201.93 125.73 0)
  (fields_autoplaced yes)
  (effects (font (size 1.27 1.27)) (justify left)))
 (hierarchical_label "CS"
  (shape output)
  (at 201.93 138.43 0)
  (fields_autoplaced yes)
  (effects (font (size 1.27 1.27)) (justify left)))
 (hierarchical_label "DB15"
  (shape output)
  (at 201.93 87.63 0)
  (fields_autoplaced yes)
  (effects (font (size 1.27 1.27)) (justify left)))
 (hierarchical_label "DB16"
  (shape output)
  (at 201.93 85.09 0)
  (fields_autoplaced yes)
  (effects (font (size 1.27 1.27)) (justify left)))
 (hierarchical_label "DB8"
  (shape output)
  (at 201.93 105.41 0)
  (fields_autoplaced yes)
  (effects (font (size 1.27 1.27)) (justify left)))
 (hierarchical_label "DE"
  (shape output)
  (at 201.93 133.35 0)
  (fields_autoplaced yes)
  (effects (font (size 1.27 1.27)) (justify left)))
 (hierarchical_label "DB10"
  (shape output)
  (at 201.93 100.33 0)
  (fields_autoplaced yes)
  (effects (font (size 1.27 1.27)) (justify left)))
 (hierarchical_label "SDA"
  (shape output)
  (at 201.93 143.51 0)
  (fields_autoplaced yes)
  (effects (font (size 1.27 1.27)) (justify left)))
 (hierarchical_label "DB17"
  (shape output)
  (at 201.93 82.55 0)
  (fields_autoplaced yes)
  (effects (font (size 1.27 1.27)) (justify left)))
 (hierarchical_label "DB7"
  (shape output)
  (at 201.93 107.95 0)
  (fields_autoplaced yes)
  (effects (font (size 1.27 1.27)) (justify left)))
 (hierarchical_label "DB5"
  (shape output)
  (at 201.93 113.03 0)
  (fields_autoplaced yes)
  (effects (font (size 1.27 1.27)) (justify left)))
 (hierarchical_label "DB11"
  (shape output)
  (at 201.93 97.79 0)
  (fields_autoplaced yes)
  (effects (font (size 1.27 1.27)) (justify left)))
 (hierarchical_label "HS"
  (shape output)
  (at 201.93 128.27 0)
  (fields_autoplaced yes)
  (effects (font (size 1.27 1.27)) (justify left)))
 (hierarchical_label "DB13"
  (shape output)
  (at 201.93 92.71 0)
  (fields_autoplaced yes)
  (effects (font (size 1.27 1.27)) (justify left)))
 (hierarchical_label "DB12"
  (shape output)
  (at 201.93 95.25 0)
  (fields_autoplaced yes)
  (effects (font (size 1.27 1.27)) (justify left)))
 (hierarchical_label "DCLK"
  (shape output)
  (at 201.93 135.89 0)
  (fields_autoplaced yes)
  (effects (font (size 1.27 1.27)) (justify left)))
 (hierarchical_label "~{RST}"
  (shape output)
  (at 201.93 146.05 0)
  (fields_autoplaced yes)
  (effects (font (size 1.27 1.27)) (justify left)))
 (hierarchical_label "VS"
  (shape output)
  (at 201.93 130.81 0)
  (fields_autoplaced yes)
  (effects (font (size 1.27 1.27)) (justify left)))
 (hierarchical_label "DB6"
  (shape output)
  (at 201.93 110.49 0)
  (fields_autoplaced yes)
  (effects (font (size 1.27 1.27)) (justify left)))
 (hierarchical_label "DB14"
  (shape output)
  (at 201.93 90.17 0)
  (fields_autoplaced yes)
  (effects (font (size 1.27 1.27)) (justify left)))
 (hierarchical_label "DB4"
  (shape output)
  (at 201.93 115.57 0)
  (fields_autoplaced yes)
  (effects (font (size 1.27 1.27)) (justify left)))
 (hierarchical_label "DB1"
  (shape output)
  (at 201.93 123.19 0)
  (fields_autoplaced yes)
  (effects (font (size 1.27 1.27)) (justify left)))
 (hierarchical_label "DB9"
  (shape output)
  (at 201.93 102.87 0)
  (fields_autoplaced yes)
  (effects (font (size 1.27 1.27)) (justify left)))
 (hierarchical_label "DB2"
  (shape output)
  (at 201.93 120.65 0)
  (fields_autoplaced yes)
  (effects (font (size 1.27 1.27)) (justify left)))
 (hierarchical_label "SCL"
  (shape output)
  (at 201.93 140.97 0)
  (fields_autoplaced yes)
  (effects (font (size 1.27 1.27)) (justify left)))
 (hierarchical_label "DB3"
  (shape output)
  (at 201.93 118.11 0)
  (fields_autoplaced yes)
  (effects (font (size 1.27 1.27)) (justify left)))
 (symbol
  (lib_id "power:+3V3")
  (at 189.23 50.8 0)
  (mirror y)
  (unit 1)
  (exclude_from_sim no)
  (in_bom yes)
  (on_board yes)
  (dnp no)
  (property "Reference" "#PWR028" (at 189.23 54.61 0) (effects (font (size 1.27 1.27)) (hide yes)))
  (property "Value" "+3V3" (at 189.23 46.99 0) (effects (font (size 1.27 1.27))))
  (property "Footprint" "" (at 189.23 50.8 0) (effects (font (size 1.27 1.27)) (hide yes)))
  (property "Datasheet" "" (at 189.23 50.8 0) (effects (font (size 1.27 1.27)) (hide yes)))
  (property "Description" "" (at 189.23 50.8 0) (effects (font (size 1.27 1.27)) (hide yes)))
  (pin "1"))
 (symbol
  (lib_id "Device:C_Small")
  (at 118.11 55.88 0)
  (unit 1)
  (exclude_from_sim no)
  (in_bom yes)
  (on_board yes)
  (dnp no)
  (fields_autoplaced yes)
  (property "Reference" "C7" (at 120.65 55.2513 0) (effects (font (size 1.27 1.27)) (justify left)))
  (property "Value" "100n" (at 120.65 57.7913 0) (effects (font (size 1.27 1.27)) (justify left)))
  (property "Footprint" "Capacitor_SMD:C_0402_1005Metric" (at 118.11 55.88 0) (effects (font (size 1.27 1.27)) (hide yes)))
  (property "Datasheet" "~" (at 118.11 55.88 0) (effects (font (size 1.27 1.27)) (hide yes)))
  (property "Description" "" (at 118.11 55.88 0) (effects (font (size 1.27 1.27)) (hide yes)))
  (pin "1")
  (pin "2"))
 (symbol
  (lib_id "Device:C_Small")
  (at 179.07 55.88 0)
  (mirror y)
  (unit 1)
  (exclude_from_sim no)
  (in_bom yes)
  (on_board yes)
  (dnp no)
  (fields_autoplaced yes)
  (property "Reference" "C11" (at 176.53 55.2513 0) (effects (font (size 1.27 1.27)) (justify left)))
  (property "Value" "100n" (at 176.53 57.7913 0) (effects (font (size 1.27 1.27)) (justify left)))
  (property "Footprint" "Capacitor_SMD:C_0402_1005Metric" (at 179.07 55.88 0) (effects (font (size 1.27 1.27)) (hide yes)))
  (property "Datasheet" "~" (at 179.07 55.88 0) (effects (font (size 1.27 1.27)) (hide yes)))
  (property "Description" "" (at 179.07 55.88 0) (effects (font (size 1.27 1.27)) (hide yes)))
  (pin "1")
  (pin "2"))
 (symbol
  (lib_id "power:+3V3")
  (at 107.95 50.8 0)
  (unit 1)
  (exclude_from_sim no)
  (in_bom yes)
  (on_board yes)
  (dnp no)
  (property "Reference" "#PWR025" (at 107.95 54.61 0) (effects (font (size 1.27 1.27)) (hide yes)))
  (property "Value" "+3V3" (at 107.95 46.99 0) (effects (font (size 1.27 1.27))))
  (property "Footprint" "" (at 107.95 50.8 0) (effects (font (size 1.27 1.27)) (hide yes)))
  (property "Datasheet" "" (at 107.95 50.8 0) (effects (font (size 1.27 1.27)) (hide yes)))
  (property "Description" "" (at 107.95 50.8 0) (effects (font (size 1.27 1.27)) (hide yes)))
  (pin "1"))
 (symbol
  (lib_id "Device:C_Small")
  (at 168.91 55.88 0)
  (mirror y)
  (unit 1)
  (exclude_from_sim no)
  (in_bom yes)
  (on_board yes)
  (dnp no)
  (fields_autoplaced yes)
  (property "Reference" "C10" (at 166.37 55.2513 0) (effects (font (size 1.27 1.27)) (justify left)))
  (property "Value" "100n" (at 166.37 57.7913 0) (effects (font (size 1.27 1.27)) (justify left)))
  (property "Footprint" "Capacitor_SMD:C_0402_1005Metric" (at 168.91 55.88 0) (effects (font (size 1.27 1.27)) (hide yes)))
  (property "Datasheet" "~" (at 168.91 55.88 0) (effects (font (size 1.27 1.27)) (hide yes)))
  (property "Description" "" (at 168.91 55.88 0) (effects (font (size 1.27 1.27)) (hide yes)))
  (pin "1")
  (pin "2"))
 (symbol
  (lib_id "Device:C_Small")
  (at 128.27 55.88 0)
  (unit 1)
  (exclude_from_sim no)
  (in_bom yes)
  (on_board yes)
  (dnp no)
  (fields_autoplaced yes)
  (property "Reference" "C8" (at 130.81 55.2513 0) (effects (font (size 1.27 1.27)) (justify left)))
  (property "Value" "100n" (at 130.81 57.7913 0) (effects (font (size 1.27 1.27)) (justify left)))
  (property "Footprint" "Capacitor_SMD:C_0402_1005Metric" (at 128.27 55.88 0) (effects (font (size 1.27 1.27)) (hide yes)))
  (property "Datasheet" "~" (at 128.27 55.88 0) (effects (font (size 1.27 1.27)) (hide yes)))
  (property "Description" "" (at 128.27 55.88 0) (effects (font (size 1.27 1.27)) (hide yes)))
  (pin "1")
  (pin "2"))
 (symbol
  (lib_id "PCM_4ms_Power-symbol:GND")
  (at 128.27 60.96 0)
  (mirror y)
  (unit 1)
  (exclude_from_sim no)
  (in_bom yes)
  (on_board yes)
  (dnp no)
  (fields_autoplaced yes)
  (property "Reference" "#PWR026" (at 128.27 67.31 0) (effects (font (size 1.27 1.27)) (hide yes)))
  (property "Value" "GND" (at 128.27 66.04 0) (effects (font (size 1.27 1.27))))
  (property "Footprint" "" (at 128.27 60.96 0) (effects (font (size 1.27 1.27)) (hide yes)))
  (property "Datasheet" "" (at 128.27 60.96 0) (effects (font (size 1.27 1.27)) (hide yes)))
  (property "Description" "" (at 128.27 60.96 0) (effects (font (size 1.27 1.27)) (hide yes)))
  (pin "1"))
 (symbol
  (lib_id "FPGA_Xilinx_Spartan6:XC6SLX9-TQG144")
  (at 148.59 105.41 0)
  (unit 2)
  (exclude_from_sim no)
  (in_bom yes)
  (on_board yes)
  (dnp no)
  (fields_autoplaced yes)
  (property "Reference" "U1" (at 148.59 151.13 0) (effects (font (size 1.27 1.27))))
  (property "Value" "XC6SLX9-TQG144" (at 148.59 153.67 0) (effects (font (size 1.27 1.27))))
  (property "Footprint" "Package_QFP:TQFP-144_20x20mm_P0.5mm" (at 148.59 105.41 0) (effects (font (size 1.27 1.27)) (hide yes)))
  (property "Datasheet" "" (at 148.59 105.41 0) (effects (font (size 1.27 1.27))))
  (property "Description" "Spartan 6 LX 9 XC6SLX9-TQG144" (at 148.59 105.41 0) (effects (font (size 1.27 1.27)) (hide yes)))
  (pin "85")
  (pin "82")
  (pin "132")
  (pin "118")
  (pin "87")
  (pin "125")
  (pin "135")
  (pin "104")
  (pin "133")
  (pin "142")
  (pin "143")
  (pin "124")
  (pin "121")
  (pin "144")
  (pin "83")
  (pin "94")
  (pin "98")
  (pin "138")
  (pin "78")
  (pin "86")
  (pin "16")
  (pin "141")
  (pin "122")
  (pin "84")
  (pin "116")
  (pin "74")
  (pin "111")
  (pin "112")
  (pin "95")
  (pin "114")
  (pin "97")
  (pin "134")
  (pin "81")
  (pin "75")
  (pin "92")
  (pin "120")
  (pin "126")
  (pin "123")
  (pin "99")
  (pin "15")
  (pin "102")
  (pin "88")
  (pin "10")
  (pin "11")
  (pin "12")
  (pin "17")
  (pin "101")
  (pin "105")
  (pin "80")
  (pin "137")
  (pin "103")
  (pin "93")
  (pin "117")
  (pin "14")
  (pin "131")
  (pin "127")
  (pin "140")
  (pin "139")
  (pin "1")
  (pin "100")
  (pin "119")
  (pin "76")
  (pin "79")
  (pin "115")
  (pin "43")
  (pin "50")
  (pin "55")
  (pin "7")
  (pin "44")
  (pin "31")
  (pin "8")
  (pin "109")
  (pin "59")
  (pin "110")
  (pin "47")
  (pin "107")
  (pin "46")
  (pin "37")
  (pin "22")
  (pin "66")
  (pin "45")
  (pin "71")
  (pin "27")
  (pin "51")
  (pin "23")
  (pin "4")
  (pin "58")
  (pin "38")
  (pin "6")
  (pin "61")
  (pin "67")
  (pin "69")
  (pin "70")
  (pin "73")
  (pin "41")
  (pin "113")
  (pin "128")
  (pin "64")
  (pin "108")
  (pin "129")
  (pin "34")
  (pin "26")
  (pin "5")
  (pin "56")
  (pin "13")
  (pin "106")
  (pin "9")
  (pin "72")
  (pin "130")
  (pin "136")
  (pin "35")
  (pin "40")
  (pin "2")
  (pin "24")
  (pin "57")
  (pin "29")
  (pin "39")
  (pin "21")
  (pin "32")
  (pin "62")
  (pin "48")
  (pin "42")
  (pin "63")
  (pin "65")
  (pin "60")
  (pin "30")
  (pin "18")
  (pin "33")
  (pin "77")
  (pin "89")
  (pin "91")
  (pin "96")
  (pin "54")
  (pin "49")
  (pin "28")
  (pin "25")
  (pin "53")
  (pin "68")
  (pin "3")
  (pin "52")
  (pin "19")
  (pin "36")
  (pin "20")
  (pin "90"))
 (symbol
  (lib_id "PCM_4ms_Power-symbol:GND")
  (at 158.75 60.96 0)
  (mirror y)
  (unit 1)
  (exclude_from_sim no)
  (in_bom yes)
  (on_board yes)
  (dnp no)
  (fields_autoplaced yes)
  (property "Reference" "#PWR027" (at 158.75 67.31 0) (effects (font (size 1.27 1.27)) (hide yes)))
  (property "Value" "GND" (at 158.75 66.04 0) (effects (font (size 1.27 1.27))))
  (property "Footprint" "" (at 158.75 60.96 0) (effects (font (size 1.27 1.27)) (hide yes)))
  (property "Datasheet" "" (at 158.75 60.96 0) (effects (font (size 1.27 1.27)) (hide yes)))
  (property "Description" "" (at 158.75 60.96 0) (effects (font (size 1.27 1.27)) (hide yes)))
  (pin "1"))
 (symbol
  (lib_id "Device:C_Small")
  (at 158.75 55.88 0)
  (mirror y)
  (unit 1)
  (exclude_from_sim no)
  (in_bom yes)
  (on_board yes)
  (dnp no)
  (property "Reference" "C9" (at 156.21 55.2513 0) (effects (font (size 1.27 1.27)) (justify left)))
  (property "Value" "100n" (at 156.21 57.7913 0) (effects (font (size 1.27 1.27)) (justify left)))
  (property "Footprint" "Capacitor_SMD:C_0402_1005Metric" (at 158.75 55.88 0) (effects (font (size 1.27 1.27)) (hide yes)))
  (property "Datasheet" "~" (at 158.75 55.88 0) (effects (font (size 1.27 1.27)) (hide yes)))
  (property "Description" "" (at 158.75 55.88 0) (effects (font (size 1.27 1.27)) (hide yes)))
  (pin "1")
  (pin "2")))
